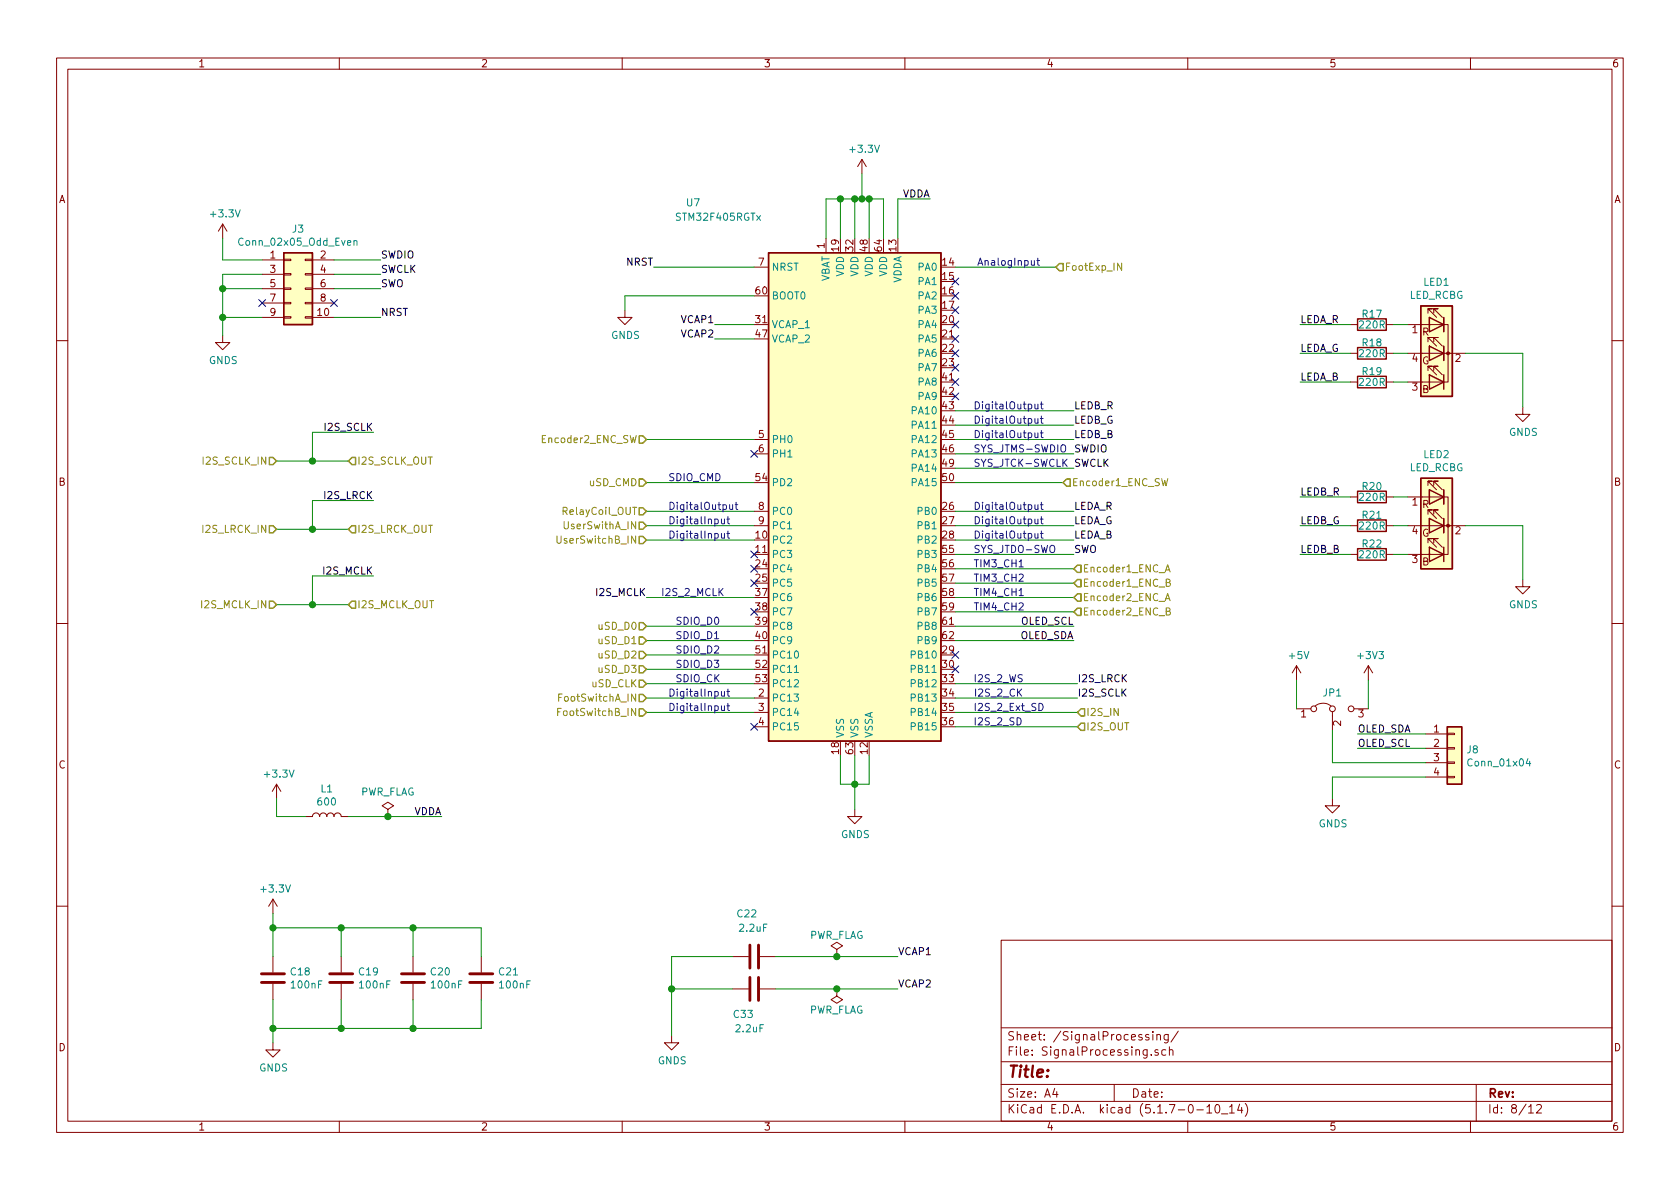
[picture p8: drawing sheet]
EESchema Schematic File Version 4
EELAYER 30 0
EELAYER END
$Descr A4 11693 8268
encoding utf-8
Sheet 8 12
Title ""
Date ""
Rev ""
Comp ""
Comment1 ""
Comment2 ""
Comment3 ""
Comment4 ""
$EndDescr
Wire Wire Line
	6250 1650 6250 1375
Text Label 6475 1375 2    50   ~ 0
VDDA
Wire Wire Line
	5750 1650 5750 1375
Wire Wire Line
	6000 1375 6000 1200
$Comp
L power:+3.3V #PWR0117
U 1 1
P 6000 1200
F 0 "#PWR0117" H 6000 1050 50  0001 C CNN
F 1 "+3.3V" H 6015 1373 50  0000 C CNN
F 2 "" H 6000 1200 50  0001 C CNN
F 3 "" H 6000 1200 50  0001 C CNN
	1    6000 1200
	1    0    0    -1  
$EndComp
Wire Wire Line
	6000 1375 5950 1375
Wire Wire Line
	6000 1375 6050 1375
Connection ~ 6000 1375
Wire Wire Line
	6150 1650 6150 1375
Wire Wire Line
	6050 1650 6050 1375
Connection ~ 6050 1375
Wire Wire Line
	6050 1375 6150 1375
Wire Wire Line
	5950 1650 5950 1375
Connection ~ 5950 1375
Wire Wire Line
	5950 1375 5850 1375
Wire Wire Line
	5850 1650 5850 1375
Wire Wire Line
	5250 1850 4550 1850
Text Label 4550 1850 2    50   ~ 0
NRST
Wire Wire Line
	5250 2050 4350 2050
$Comp
L Device:C C?
U 1 1
P 3350 6800
AR Path="/5F834F6D/5F89A953/5F8EA1EC" Ref="C?"  Part="1" 
AR Path="/5F834F6D/5F8EA1EC" Ref="C21"  Part="1" 
F 0 "C21" H 3465 6846 50  0000 L CNN
F 1 "100nF" H 3465 6755 50  0000 L CNN
F 2 "Capacitor_SMD:C_0805_2012Metric_Pad1.15x1.40mm_HandSolder" H 3388 6650 50  0001 C CNN
F 3 "~" H 3350 6800 50  0001 C CNN
	1    3350 6800
	1    0    0    -1  
$EndComp
$Comp
L Device:C C?
U 1 1
P 2875 6800
AR Path="/5F834F6D/5F89A953/5F8EA1F2" Ref="C?"  Part="1" 
AR Path="/5F834F6D/5F8EA1F2" Ref="C20"  Part="1" 
F 0 "C20" H 2990 6846 50  0000 L CNN
F 1 "100nF" H 2990 6755 50  0000 L CNN
F 2 "Capacitor_SMD:C_0805_2012Metric_Pad1.15x1.40mm_HandSolder" H 2913 6650 50  0001 C CNN
F 3 "~" H 2875 6800 50  0001 C CNN
	1    2875 6800
	1    0    0    -1  
$EndComp
$Comp
L Device:C C?
U 1 1
P 2375 6800
AR Path="/5F834F6D/5F89A953/5F8EA1F8" Ref="C?"  Part="1" 
AR Path="/5F834F6D/5F8EA1F8" Ref="C19"  Part="1" 
F 0 "C19" H 2490 6846 50  0000 L CNN
F 1 "100nF" H 2490 6755 50  0000 L CNN
F 2 "Capacitor_SMD:C_0805_2012Metric_Pad1.15x1.40mm_HandSolder" H 2413 6650 50  0001 C CNN
F 3 "~" H 2375 6800 50  0001 C CNN
	1    2375 6800
	1    0    0    -1  
$EndComp
$Comp
L Device:C C?
U 1 1
P 1900 6800
AR Path="/5F834F6D/5F89A953/5F8EA1FE" Ref="C?"  Part="1" 
AR Path="/5F834F6D/5F8EA1FE" Ref="C18"  Part="1" 
F 0 "C18" H 2015 6846 50  0000 L CNN
F 1 "100nF" H 2015 6755 50  0000 L CNN
F 2 "Capacitor_SMD:C_0805_2012Metric_Pad1.15x1.40mm_HandSolder" H 1938 6650 50  0001 C CNN
F 3 "~" H 1900 6800 50  0001 C CNN
	1    1900 6800
	1    0    0    -1  
$EndComp
Wire Wire Line
	1900 6650 1900 6450
Wire Wire Line
	1900 6450 2375 6450
Wire Wire Line
	3350 6650 3350 6450
Wire Wire Line
	2875 6650 2875 6450
Connection ~ 2875 6450
Wire Wire Line
	2875 6450 3350 6450
Wire Wire Line
	2375 6650 2375 6450
Connection ~ 2375 6450
Wire Wire Line
	1900 6950 1900 7150
Wire Wire Line
	1900 7150 2375 7150
Wire Wire Line
	3350 6950 3350 7150
Wire Wire Line
	2875 6950 2875 7150
Connection ~ 2875 7150
Wire Wire Line
	2875 7150 3350 7150
Wire Wire Line
	2375 6950 2375 7150
Connection ~ 2375 7150
Wire Wire Line
	2375 7150 2875 7150
Wire Wire Line
	2375 6450 2875 6450
Wire Wire Line
	1900 6450 1900 6350
Connection ~ 1900 6450
Wire Wire Line
	1900 7150 1900 7250
Connection ~ 1900 7150
$Comp
L power:GNDS #PWR?
U 1 1
P 1900 7250
AR Path="/5F834F6D/5F89A953/5F8EA21C" Ref="#PWR?"  Part="1" 
AR Path="/5F834F6D/5F8EA21C" Ref="#PWR0119"  Part="1" 
F 0 "#PWR0119" H 1900 7000 50  0001 C CNN
F 1 "GNDS" H 1905 7077 50  0000 C CNN
F 2 "" H 1900 7250 50  0001 C CNN
F 3 "" H 1900 7250 50  0001 C CNN
	1    1900 7250
	1    0    0    -1  
$EndComp
$Comp
L power:+3.3V #PWR0120
U 1 1
P 1900 6350
F 0 "#PWR0120" H 1900 6200 50  0001 C CNN
F 1 "+3.3V" H 1915 6523 50  0000 C CNN
F 2 "" H 1900 6350 50  0001 C CNN
F 3 "" H 1900 6350 50  0001 C CNN
	1    1900 6350
	1    0    0    -1  
$EndComp
$Comp
L Device:L L?
U 1 1
P 2275 5675
AR Path="/5F834F6D/5F89A953/5F8EC302" Ref="L?"  Part="1" 
AR Path="/5F834F6D/5F8EC302" Ref="L1"  Part="1" 
F 0 "L1" V 2465 5675 50  0000 C CNN
F 1 "600" V 2374 5675 50  0000 C CNN
F 2 "Inductor_SMD:L_0805_2012Metric_Pad1.15x1.40mm_HandSolder" H 2275 5675 50  0001 C CNN
F 3 "~" H 2275 5675 50  0001 C CNN
	1    2275 5675
	0    -1   -1   0   
$EndComp
Wire Wire Line
	2125 5675 1925 5675
Wire Wire Line
	1925 5675 1925 5550
$Comp
L power:+3.3V #PWR0121
U 1 1
P 1925 5550
F 0 "#PWR0121" H 1925 5400 50  0001 C CNN
F 1 "+3.3V" H 1940 5723 50  0000 C CNN
F 2 "" H 1925 5550 50  0001 C CNN
F 3 "" H 1925 5550 50  0001 C CNN
	1    1925 5550
	1    0    0    -1  
$EndComp
Wire Wire Line
	2425 5675 2700 5675
Text Label 3075 5675 2    50   ~ 0
VDDA
$Comp
L Connector_Generic:Conn_02x05_Odd_Even J3
U 1 1
P 2025 2000
F 0 "J3" H 2075 2417 50  0000 C CNN
F 1 "Conn_02x05_Odd_Even" H 2075 2326 50  0000 C CNN
F 2 "Connector_PinHeader_1.27mm:PinHeader_2x05_P1.27mm_Vertical_SMD" H 2025 2000 50  0001 C CNN
F 3 "https://docs.rs-online.com/75e3/0900766b8142184e.pdf" H 2025 2000 50  0001 C CNN
	1    2025 2000
	1    0    0    -1  
$EndComp
Wire Wire Line
	6050 5250 6050 5450
Wire Wire Line
	5950 5250 5950 5450
Connection ~ 5950 5450
Wire Wire Line
	5950 5450 6050 5450
Wire Wire Line
	5850 5250 5850 5450
Wire Wire Line
	5850 5450 5950 5450
Wire Wire Line
	5950 5450 5950 5625
$Comp
L power:GNDS #PWR0122
U 1 1
P 5950 5625
F 0 "#PWR0122" H 5950 5375 50  0001 C CNN
F 1 "GNDS" H 5955 5452 50  0000 C CNN
F 2 "" H 5950 5625 50  0001 C CNN
F 3 "" H 5950 5625 50  0001 C CNN
	1    5950 5625
	1    0    0    -1  
$EndComp
$Comp
L power:GNDS #PWR0123
U 1 1
P 4675 7200
F 0 "#PWR0123" H 4675 6950 50  0001 C CNN
F 1 "GNDS" H 4680 7027 50  0000 C CNN
F 2 "" H 4675 7200 50  0001 C CNN
F 3 "" H 4675 7200 50  0001 C CNN
	1    4675 7200
	1    0    0    -1  
$EndComp
$Comp
L Device:C C?
U 1 1
P 5250 6650
AR Path="/5F834F6D/5F89A953/5F8F5D40" Ref="C?"  Part="1" 
AR Path="/5F834F6D/5F8F5D40" Ref="C22"  Part="1" 
F 0 "C22" V 4950 6625 50  0000 L CNN
F 1 "2.2uF" V 5050 6550 50  0000 L CNN
F 2 "Capacitor_SMD:C_0805_2012Metric_Pad1.15x1.40mm_HandSolder" H 5288 6500 50  0001 C CNN
F 3 "~" H 5250 6650 50  0001 C CNN
	1    5250 6650
	0    -1   1    0   
$EndComp
Wire Wire Line
	5400 6650 5825 6650
Wire Wire Line
	5100 6650 4675 6650
Wire Wire Line
	4675 6650 4675 6875
Text HLabel 1925 4200 0    50   Input ~ 0
I2S_MCLK_IN
Text HLabel 2425 3200 2    50   Input ~ 0
I2S_SCLK_OUT
NoConn ~ 5250 3950
NoConn ~ 5250 4050
NoConn ~ 6650 4550
NoConn ~ 5250 3850
NoConn ~ 6650 2750
NoConn ~ 6650 2550
NoConn ~ 6650 2450
NoConn ~ 6650 2350
NoConn ~ 6650 2250
NoConn ~ 6650 2150
Wire Wire Line
	1825 1800 1550 1800
Wire Wire Line
	1550 1800 1550 1650
$Comp
L power:+3.3V #PWR0124
U 1 1
P 1550 1650
F 0 "#PWR0124" H 1550 1500 50  0001 C CNN
F 1 "+3.3V" H 1565 1823 50  0000 C CNN
F 2 "" H 1550 1650 50  0001 C CNN
F 3 "" H 1550 1650 50  0001 C CNN
	1    1550 1650
	1    0    0    -1  
$EndComp
Wire Wire Line
	1825 2200 1550 2200
Wire Wire Line
	1550 2200 1550 2325
$Comp
L power:GNDS #PWR0125
U 1 1
P 1550 2325
F 0 "#PWR0125" H 1550 2075 50  0001 C CNN
F 1 "GNDS" H 1555 2152 50  0000 C CNN
F 2 "" H 1550 2325 50  0001 C CNN
F 3 "" H 1550 2325 50  0001 C CNN
	1    1550 2325
	1    0    0    -1  
$EndComp
Wire Wire Line
	1825 1900 1550 1900
Connection ~ 1550 2200
Wire Wire Line
	1550 1900 1550 2000
Wire Wire Line
	1825 2000 1550 2000
Connection ~ 1550 2000
Wire Wire Line
	1550 2000 1550 2200
NoConn ~ 1825 2100
NoConn ~ 2325 2100
Wire Wire Line
	2325 2200 2650 2200
Text Label 2650 2200 0    50   ~ 0
NRST
Wire Wire Line
	2325 2000 2650 2000
Wire Wire Line
	2325 1900 2650 1900
Wire Wire Line
	2325 1800 2650 1800
Wire Wire Line
	6650 3150 7475 3150
Text Label 7475 3150 0    50   ~ 0
SWDIO
Text Label 2650 1800 0    50   ~ 0
SWDIO
Text Label 2650 1900 0    50   ~ 0
SWCLK
Text Label 2650 2000 0    50   ~ 0
SWO
Wire Wire Line
	6650 3250 7475 3250
Text Label 7475 3250 0    50   ~ 0
SWCLK
Wire Wire Line
	6650 3850 7475 3850
Text Label 7475 3850 0    50   ~ 0
SWO
Text HLabel 2425 4200 2    50   Input ~ 0
I2S_MCLK_OUT
Wire Wire Line
	1925 4200 2175 4200
Wire Wire Line
	2175 4200 2175 4000
Wire Wire Line
	2175 4000 2600 4000
Connection ~ 2175 4200
Wire Wire Line
	2175 4200 2425 4200
Text Label 2600 4000 2    50   ~ 0
I2S_MCLK
Text Label 2600 3000 2    50   ~ 0
I2S_SCLK
Wire Wire Line
	2175 3000 2175 3200
Wire Wire Line
	2175 3000 2600 3000
Text HLabel 1925 3200 0    50   Input ~ 0
I2S_SCLK_IN
Wire Wire Line
	1925 3200 2175 3200
Connection ~ 2175 3200
Wire Wire Line
	2175 3200 2425 3200
Text HLabel 2425 3675 2    50   Input ~ 0
I2S_LRCK_OUT
Text Label 2600 3475 2    50   ~ 0
I2S_LRCK
Wire Wire Line
	2175 3475 2175 3675
Wire Wire Line
	2175 3475 2600 3475
Text HLabel 1925 3675 0    50   Input ~ 0
I2S_LRCK_IN
Wire Wire Line
	1925 3675 2175 3675
Connection ~ 2175 3675
Wire Wire Line
	2175 3675 2425 3675
$Comp
L power:PWR_FLAG #FLG0103
U 1 1
P 2700 5675
F 0 "#FLG0103" H 2700 5750 50  0001 C CNN
F 1 "PWR_FLAG" H 2700 5848 50  0000 C CNN
F 2 "" H 2700 5675 50  0001 C CNN
F 3 "~" H 2700 5675 50  0001 C CNN
	1    2700 5675
	1    0    0    -1  
$EndComp
Connection ~ 2700 5675
Wire Wire Line
	2700 5675 3075 5675
$Comp
L power:PWR_FLAG #FLG0104
U 1 1
P 5825 6650
F 0 "#FLG0104" H 5825 6725 50  0001 C CNN
F 1 "PWR_FLAG" H 5825 6800 50  0000 C CNN
F 2 "" H 5825 6650 50  0001 C CNN
F 3 "~" H 5825 6650 50  0001 C CNN
	1    5825 6650
	1    0    0    -1  
$EndComp
Connection ~ 5825 6650
Wire Wire Line
	5825 6650 6250 6650
Wire Wire Line
	6250 1375 6475 1375
Wire Wire Line
	5750 1375 5850 1375
Wire Wire Line
	6650 1850 7350 1850
Text HLabel 7350 1850 2    50   Input ~ 0
FootExp_IN
Wire Wire Line
	9800 2250 9700 2250
Wire Wire Line
	9800 2450 9700 2450
Wire Wire Line
	9800 2650 9700 2650
$Comp
L Device:R R17
U 1 1
P 9550 2250
F 0 "R17" V 9475 2250 50  0000 C CNN
F 1 "220R" V 9550 2250 50  0000 C CNN
F 2 "Resistor_SMD:R_0805_2012Metric_Pad1.15x1.40mm_HandSolder" V 9480 2250 50  0001 C CNN
F 3 "~" H 9550 2250 50  0001 C CNN
	1    9550 2250
	0    1    1    0   
$EndComp
$Comp
L Device:R R18
U 1 1
P 9550 2450
F 0 "R18" V 9475 2450 50  0000 C CNN
F 1 "220R" V 9550 2450 50  0000 C CNN
F 2 "Resistor_SMD:R_0805_2012Metric_Pad1.15x1.40mm_HandSolder" V 9480 2450 50  0001 C CNN
F 3 "~" H 9550 2450 50  0001 C CNN
	1    9550 2450
	0    1    1    0   
$EndComp
$Comp
L Device:R R19
U 1 1
P 9550 2650
F 0 "R19" V 9475 2650 50  0000 C CNN
F 1 "220R" V 9550 2650 50  0000 C CNN
F 2 "Resistor_SMD:R_0805_2012Metric_Pad1.15x1.40mm_HandSolder" V 9480 2650 50  0001 C CNN
F 3 "~" H 9550 2650 50  0001 C CNN
	1    9550 2650
	0    1    1    0   
$EndComp
Wire Wire Line
	10200 2450 10600 2450
Wire Wire Line
	10600 2450 10600 2825
$Comp
L power:GNDS #PWR010
U 1 1
P 10600 2825
F 0 "#PWR010" H 10600 2575 50  0001 C CNN
F 1 "GNDS" H 10605 2652 50  0000 C CNN
F 2 "" H 10600 2825 50  0001 C CNN
F 3 "" H 10600 2825 50  0001 C CNN
	1    10600 2825
	1    0    0    -1  
$EndComp
Wire Wire Line
	9400 2250 9050 2250
Wire Wire Line
	9400 2450 9050 2450
Wire Wire Line
	9400 2650 9050 2650
Text Label 9050 2250 0    50   ~ 0
LEDA_R
Text Label 9050 2450 0    50   ~ 0
LEDA_G
Text Label 9050 2650 0    50   ~ 0
LEDA_B
Wire Wire Line
	9800 3450 9700 3450
Wire Wire Line
	9800 3650 9700 3650
Wire Wire Line
	9800 3850 9700 3850
$Comp
L Device:R R20
U 1 1
P 9550 3450
F 0 "R20" V 9475 3450 50  0000 C CNN
F 1 "220R" V 9550 3450 50  0000 C CNN
F 2 "Resistor_SMD:R_0805_2012Metric_Pad1.15x1.40mm_HandSolder" V 9480 3450 50  0001 C CNN
F 3 "~" H 9550 3450 50  0001 C CNN
	1    9550 3450
	0    1    1    0   
$EndComp
$Comp
L Device:R R21
U 1 1
P 9550 3650
F 0 "R21" V 9475 3650 50  0000 C CNN
F 1 "220R" V 9550 3650 50  0000 C CNN
F 2 "Resistor_SMD:R_0805_2012Metric_Pad1.15x1.40mm_HandSolder" V 9480 3650 50  0001 C CNN
F 3 "~" H 9550 3650 50  0001 C CNN
	1    9550 3650
	0    1    1    0   
$EndComp
$Comp
L Device:R R22
U 1 1
P 9550 3850
F 0 "R22" V 9475 3850 50  0000 C CNN
F 1 "220R" V 9550 3850 50  0000 C CNN
F 2 "Resistor_SMD:R_0805_2012Metric_Pad1.15x1.40mm_HandSolder" V 9480 3850 50  0001 C CNN
F 3 "~" H 9550 3850 50  0001 C CNN
	1    9550 3850
	0    1    1    0   
$EndComp
Wire Wire Line
	10200 3650 10600 3650
Wire Wire Line
	10600 3650 10600 4025
$Comp
L power:GNDS #PWR011
U 1 1
P 10600 4025
F 0 "#PWR011" H 10600 3775 50  0001 C CNN
F 1 "GNDS" H 10605 3852 50  0000 C CNN
F 2 "" H 10600 4025 50  0001 C CNN
F 3 "" H 10600 4025 50  0001 C CNN
	1    10600 4025
	1    0    0    -1  
$EndComp
Wire Wire Line
	9400 3450 9050 3450
Wire Wire Line
	9400 3650 9050 3650
Wire Wire Line
	9400 3850 9050 3850
Text Label 9050 3450 0    50   ~ 0
LEDB_R
Text Label 9050 3650 0    50   ~ 0
LEDB_G
Text Label 9050 3850 0    50   ~ 0
LEDB_B
Wire Wire Line
	6650 3550 7475 3550
Wire Wire Line
	6650 3650 7475 3650
Text Label 7475 3550 0    50   ~ 0
LEDA_R
Text Label 7475 3650 0    50   ~ 0
LEDA_G
Text Label 7475 3750 0    50   ~ 0
LEDA_B
Wire Wire Line
	6650 3750 7475 3750
Wire Wire Line
	6650 2850 7475 2850
Wire Wire Line
	6650 2950 7475 2950
Wire Wire Line
	6650 3050 7475 3050
Text Label 7475 2850 0    50   ~ 0
LEDB_R
Text Label 7475 2950 0    50   ~ 0
LEDB_G
Text Label 7475 3050 0    50   ~ 0
LEDB_B
$Comp
L MCU_ST_STM32F4:STM32F405RGTx U7
U 1 1
P 5950 3450
F 0 "U7" H 4825 5500 50  0000 C CNN
F 1 "STM32F405RGTx" H 5000 5400 50  0000 C CNN
F 2 "Package_QFP:LQFP-64_10x10mm_P0.5mm" H 5350 1750 50  0001 R CNN
F 3 "http://www.st.com/st-web-ui/static/active/en/resource/technical/document/datasheet/DM00037051.pdf" H 5950 3450 50  0001 C CNN
	1    5950 3450
	1    0    0    -1  
$EndComp
NoConn ~ 5250 3150
NoConn ~ 5250 5050
Text HLabel 4500 3750 0    50   Input ~ 0
UserSwitchB_IN
Wire Wire Line
	5250 3750 4500 3750
Text HLabel 4500 3650 0    50   Input ~ 0
UserSwithA_IN
Wire Wire Line
	5250 3650 4500 3650
Text HLabel 4500 3550 0    50   Input ~ 0
RelayCoil_OUT
Wire Wire Line
	5250 3550 4500 3550
Text Notes 7125 4850 2    50   ~ 0
I2S_2_CK
Text Notes 4600 4150 0    50   ~ 0
I2S_2_MCLK
Text Label 7500 4850 0    50   ~ 0
I2S_SCLK
Text Label 4500 4150 2    50   ~ 0
I2S_MCLK
Wire Wire Line
	6650 4850 7500 4850
Wire Wire Line
	5250 4150 4500 4150
Wire Wire Line
	5250 4850 4500 4850
Wire Wire Line
	5250 4950 4500 4950
Text HLabel 4500 4950 0    50   Input ~ 0
FootSwitchB_IN
Text HLabel 4500 4850 0    50   Input ~ 0
FootSwitchA_IN
Text Notes 6775 4750 0    50   ~ 0
I2S_2_WS
Text Notes 6775 4950 0    50   ~ 0
I2S_2_Ext_SD
Text Notes 6775 5050 0    50   ~ 0
I2S_2_SD
Text Label 7500 4750 0    50   ~ 0
I2S_LRCK
Text HLabel 7500 5050 2    50   Input ~ 0
I2S_OUT
Wire Wire Line
	6650 5050 7500 5050
Text HLabel 7500 4950 2    50   Input ~ 0
I2S_IN
Wire Wire Line
	6650 4950 7500 4950
Wire Wire Line
	6650 4750 7500 4750
NoConn ~ 6650 4650
$Comp
L Device:C C?
U 1 1
P 5250 6875
AR Path="/5F834F6D/5F89A953/5F9AC393" Ref="C?"  Part="1" 
AR Path="/5F834F6D/5F9AC393" Ref="C33"  Part="1" 
F 0 "C33" V 5425 6875 50  0000 L CNN
F 1 "2.2uF" V 5525 6800 50  0000 L CNN
F 2 "Capacitor_SMD:C_0805_2012Metric_Pad1.15x1.40mm_HandSolder" H 5288 6725 50  0001 C CNN
F 3 "~" H 5250 6875 50  0001 C CNN
	1    5250 6875
	0    -1   1    0   
$EndComp
Wire Wire Line
	5400 6875 5825 6875
Wire Wire Line
	5825 6875 6250 6875
Wire Wire Line
	5100 6875 4675 6875
Connection ~ 4675 6875
Wire Wire Line
	4675 6875 4675 7200
NoConn ~ 5250 4250
$Comp
L power:PWR_FLAG #FLG0101
U 1 1
P 5825 6875
F 0 "#FLG0101" H 5825 6950 50  0001 C CNN
F 1 "PWR_FLAG" H 5825 7025 50  0000 C CNN
F 2 "" H 5825 6875 50  0001 C CNN
F 3 "~" H 5825 6875 50  0001 C CNN
	1    5825 6875
	-1   0    0    1   
$EndComp
Connection ~ 5825 6875
Text Label 6250 6650 0    50   ~ 0
VCAP1
Text Label 6250 6875 0    50   ~ 0
VCAP2
$Comp
L power:GNDS #PWR0141
U 1 1
P 4350 2150
F 0 "#PWR0141" H 4350 1900 50  0001 C CNN
F 1 "GNDS" H 4355 1977 50  0000 C CNN
F 2 "" H 4350 2150 50  0001 C CNN
F 3 "" H 4350 2150 50  0001 C CNN
	1    4350 2150
	1    0    0    -1  
$EndComp
Wire Wire Line
	4350 2050 4350 2150
Wire Wire Line
	5250 2250 4975 2250
Wire Wire Line
	5250 2350 4975 2350
Text Label 4975 2250 2    50   ~ 0
VCAP1
Text Label 4975 2350 2    50   ~ 0
VCAP2
Text Notes 4650 3550 0    50   ~ 0
DigitalOutput
Text Notes 4650 3650 0    50   ~ 0
DigitalInput
Text Notes 4650 3750 0    50   ~ 0
DigitalInput
Text Notes 6800 1850 0    50   ~ 0
AnalogInput
Text Notes 6775 2850 0    50   ~ 0
DigitalOutput
Text Notes 6775 2950 0    50   ~ 0
DigitalOutput
Text Notes 6775 3050 0    50   ~ 0
DigitalOutput
Text Notes 6775 3550 0    50   ~ 0
DigitalOutput
Text Notes 6775 3650 0    50   ~ 0
DigitalOutput
Text Notes 6775 3750 0    50   ~ 0
DigitalOutput
Text Notes 4650 4850 0    50   ~ 0
DigitalInput
Text Notes 4650 4950 0    50   ~ 0
DigitalInput
Text Notes 6775 3850 0    50   ~ 0
SYS_JTDO-SWO
Text Notes 6775 3150 0    50   ~ 0
SYS_JTMS-SWDIO
Text Notes 6775 3250 0    50   ~ 0
SYS_JTCK-SWCLK
Wire Wire Line
	5250 3350 4500 3350
Wire Wire Line
	5250 4350 4500 4350
Wire Wire Line
	5250 4450 4500 4450
Wire Wire Line
	5250 4550 4500 4550
Wire Wire Line
	5250 4650 4500 4650
Wire Wire Line
	4500 4750 5250 4750
Text Notes 4700 4350 0    50   ~ 0
SDIO_D0
Text Notes 4700 4450 0    50   ~ 0
SDIO_D1
Text Notes 4700 4550 0    50   ~ 0
SDIO_D2
Text Notes 4700 4650 0    50   ~ 0
SDIO_D3
Text Notes 4700 4750 0    50   ~ 0
SDIO_CK
Text Notes 4650 3350 0    50   ~ 0
SDIO_CMD
Text HLabel 4500 3350 0    50   Input ~ 0
uSD_CMD
Text HLabel 4500 4750 0    50   Input ~ 0
uSD_CLK
Text HLabel 4500 4350 0    50   Input ~ 0
uSD_D0
Text HLabel 4500 4450 0    50   Input ~ 0
uSD_D1
Text HLabel 4500 4550 0    50   Input ~ 0
uSD_D2
Text HLabel 4500 4650 0    50   Input ~ 0
uSD_D3
Connection ~ 5850 1375
$Comp
L Device:LED_RCBG LED1
U 1 1
P 10000 2450
F 0 "LED1" H 10000 2947 50  0000 C CNN
F 1 "LED_RCBG" H 10000 2856 50  0000 C CNN
F 2 "LED_THT:LED_D5.0mm-4_RGB_Wide_Pins" H 10000 2400 50  0001 C CNN
F 3 "~" H 10000 2400 50  0001 C CNN
	1    10000 2450
	-1   0    0    -1  
$EndComp
$Comp
L Device:LED_RCBG LED2
U 1 1
P 10000 3650
F 0 "LED2" H 10000 4147 50  0000 C CNN
F 1 "LED_RCBG" H 10000 4056 50  0000 C CNN
F 2 "LED_THT:LED_D5.0mm-4_RGB_Wide_Pins" H 10000 3600 50  0001 C CNN
F 3 "~" H 10000 3600 50  0001 C CNN
	1    10000 3650
	-1   0    0    -1  
$EndComp
NoConn ~ 6650 2650
Wire Wire Line
	6650 3950 7475 3950
Text HLabel 7475 3950 2    50   Input ~ 0
Encoder1_ENC_A
Text Notes 6775 3950 0    50   ~ 0
TIM3_CH1
Text Notes 6775 4050 0    50   ~ 0
TIM3_CH2\n
Wire Wire Line
	6650 4050 7475 4050
Text HLabel 7475 4050 2    50   Input ~ 0
Encoder1_ENC_B
Wire Wire Line
	6650 4150 7475 4150
Wire Wire Line
	6650 4250 7475 4250
Text Notes 6775 4150 0    50   ~ 0
TIM4_CH1
Text Notes 6775 4250 0    50   ~ 0
TIM4_CH2
Text HLabel 7475 4150 2    50   Input ~ 0
Encoder2_ENC_A
Text HLabel 7475 4250 2    50   Input ~ 0
Encoder2_ENC_B
NoConn ~ 6650 1950
NoConn ~ 6650 2050
$Comp
L Connector_Generic:Conn_01x04 J8
U 1 1
P 10125 5200
F 0 "J8" H 10205 5192 50  0000 L CNN
F 1 "Conn_01x04" H 10205 5101 50  0000 L CNN
F 2 "Connector_Molex:Molex_KK-254_AE-6410-04A_1x04_P2.54mm_Vertical" H 10125 5200 50  0001 C CNN
F 3 "~" H 10125 5200 50  0001 C CNN
	1    10125 5200
	1    0    0    -1  
$EndComp
Wire Wire Line
	6650 4350 7475 4350
Text Label 7475 4450 2    50   ~ 0
OLED_SDA
Wire Wire Line
	6650 4450 7475 4450
Text Label 7475 4350 2    50   ~ 0
OLED_SCL
Wire Wire Line
	9925 5200 9450 5200
Text Label 9450 5100 0    50   ~ 0
OLED_SDA
Wire Wire Line
	9925 5100 9450 5100
Text Label 9450 5200 0    50   ~ 0
OLED_SCL
Wire Wire Line
	9925 5300 9275 5300
Wire Wire Line
	9275 5300 9275 5075
Wire Wire Line
	9925 5400 9275 5400
Wire Wire Line
	9275 5400 9275 5550
$Comp
L power:GNDS #PWR07
U 1 1
P 9275 5550
F 0 "#PWR07" H 9275 5300 50  0001 C CNN
F 1 "GNDS" H 9280 5377 50  0000 C CNN
F 2 "" H 9275 5550 50  0001 C CNN
F 3 "" H 9275 5550 50  0001 C CNN
	1    9275 5550
	1    0    0    -1  
$EndComp
Wire Wire Line
	5250 3050 4500 3050
Text HLabel 4500 3050 0    50   Input ~ 0
Encoder2_ENC_SW
Wire Wire Line
	6650 3350 7400 3350
Text HLabel 7400 3350 2    50   Input ~ 0
Encoder1_ENC_SW
$Comp
L Jumper:Jumper_3_Bridged12 JP1
U 1 1
P 9275 4925
F 0 "JP1" H 9275 5038 50  0000 C CNN
F 1 "Jumper_3_Bridged12" H 9275 5038 50  0001 C CNN
F 2 "Jumper:SolderJumper-3_P1.3mm_Bridged2Bar12_Pad1.0x1.5mm" H 9275 4925 50  0001 C CNN
F 3 "~" H 9275 4925 50  0001 C CNN
	1    9275 4925
	1    0    0    -1  
$EndComp
$Comp
L power:+3V3 #PWR0142
U 1 1
P 9525 4725
F 0 "#PWR0142" H 9525 4575 50  0001 C CNN
F 1 "+3V3" H 9540 4898 50  0000 C CNN
F 2 "" H 9525 4725 50  0001 C CNN
F 3 "" H 9525 4725 50  0001 C CNN
	1    9525 4725
	1    0    0    -1  
$EndComp
$Comp
L power:+5V #PWR0143
U 1 1
P 9025 4725
F 0 "#PWR0143" H 9025 4575 50  0001 C CNN
F 1 "+5V" H 9040 4898 50  0000 C CNN
F 2 "" H 9025 4725 50  0001 C CNN
F 3 "" H 9025 4725 50  0001 C CNN
	1    9025 4725
	1    0    0    -1  
$EndComp
Wire Wire Line
	9025 4725 9025 4925
Wire Wire Line
	9525 4925 9525 4725
$EndSCHEMATC
